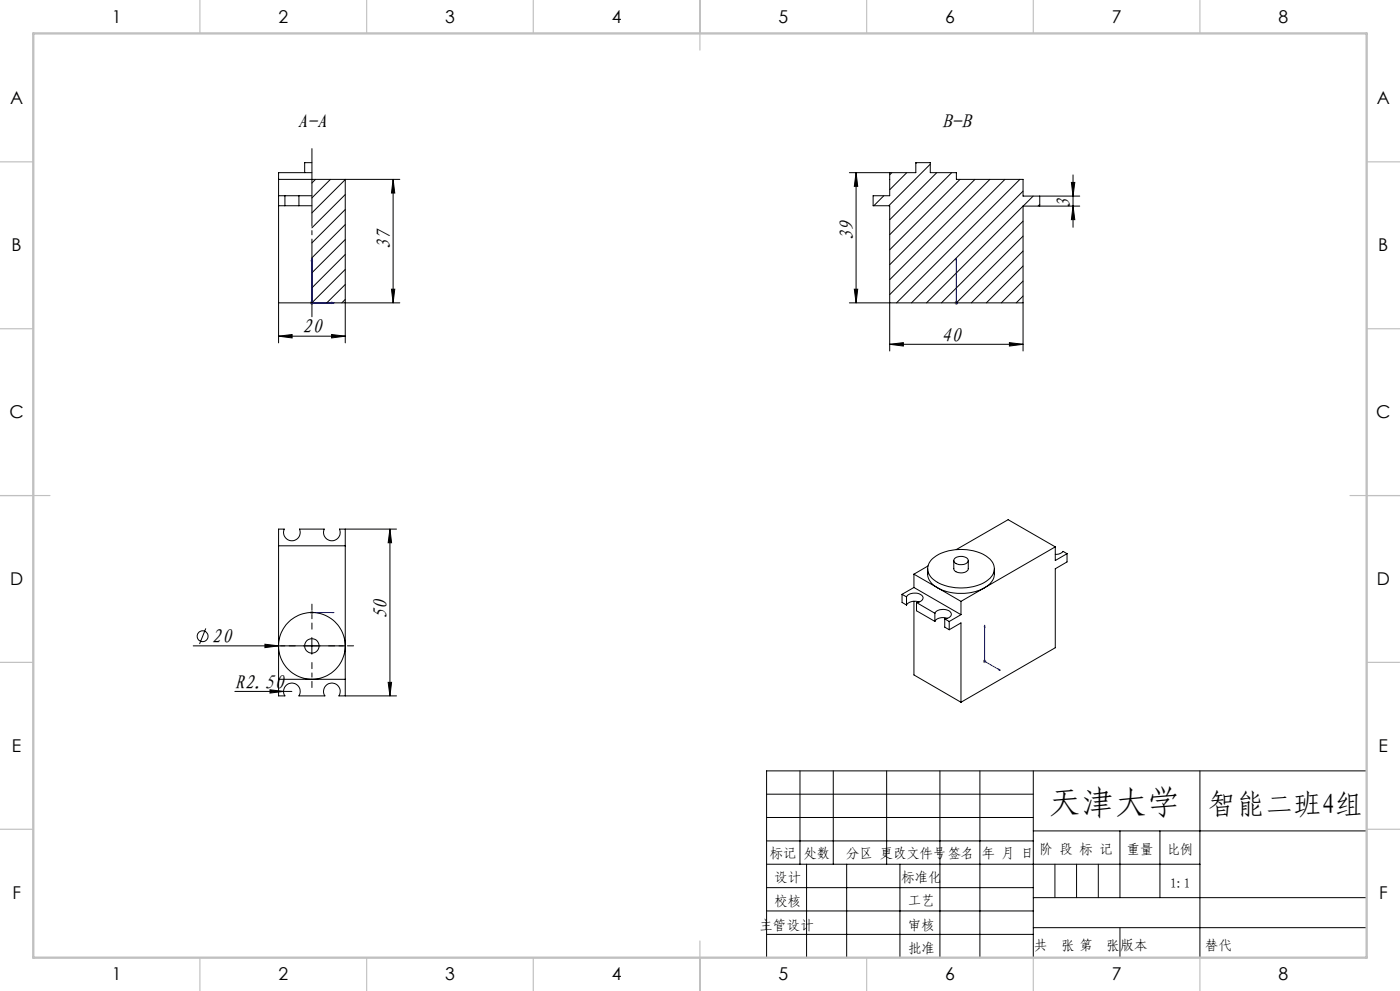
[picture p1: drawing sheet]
<svg xmlns="http://www.w3.org/2000/svg" width="420mm" height="297mm" viewBox="0 0 420 297" stroke-linecap="round" stroke-linejoin="round" font-family="sans-serif">
<g fill="none" stroke="#000" stroke-width=".3">
<path d="M103.6 53.8h16.3M117.9 53.8l.5 4.1h-1zM117.9 53.8v37M254.8 51.7h12.1M256.8 51.7l.5 4.1h-1zM256.8 51.7v39.1M311.9 58.8h12M321.4 54.7h1l-.5 4.1zM321.9 52.4v15.7M311.9 61.8h12M321.9 61.8l.5 4h-1zM83.6 90.8v12"/>
<path d="M117.4 86.7h1l-.5 4.1zM119.9 90.8h-16.3v12M254.8 90.8h12.1v14.4M256.3 86.7h1l-.5 4.1zM306.9 90.8v14.4M83.6 100.7l4-.4v1zM83.6 100.7h20M99.5 100.3l4.1 .4-4.1 .6zM266.9 103.2l4.1-.5v1zM266.9 103.2h40M302.8 102.7l4.1 .5-4.1 .5zM103.6 158.6h15.4"/>
<path d="M117 158.6v50M117 158.6l.5 4.1h-1zM58 193.6h45.6M61.7 188.3l-1.8 4.7M79.5 193.1l4.1 .5-4.1 .5zM93.6 191.1v5M70.4 207.2h17.2M81 206.7l4.1 .5-4.1 .5zM103.6 208.6h15.4M116.5 204.5h1l-.5 4.1zM230 238h80M240 231v28"/>
<path d="M250 231v28M266 231v28M282 231v56M294 231v56M310 231v56M360 231v56M410 231h-180v56M230 245h80M230 252h80M230 259h130M242 259v28M254 259v28"/>
<path d="M270 259v28M310 249h100M336 249v20M348 249v20M230 266h80M230 273h80M310 269h100M310 278h100M230 280h80"/>
<circle cx="60.8" cy="190.7" r="1.62"/>
</g>
<g fill="none" stroke="#00f" stroke-width=".3">
<path d="M93.6 77.5l.1 .6h-.3zM93.6 77.5v13.3h6.6M286.9 77.5v.6v-.6M286.9 77.5v13.3M99.6 90.6l.6 .2-.6 .1zM286.9 90.6v.3zM286.9 90.8h.1M93.4 183.6h.3zM93.6 183.6h.1M93.6 183.6h6.6M100.2 183.6h-.6h.6M295.4 187.4l.1 .6-.2-.1z"/>
<path d="M295.4 187.4v10.8l4.7 2.7M299.6 200.5l.5 .4-.5-.1z"/>
</g>
<g fill="none" stroke="#808080" stroke-width=".3">
<path d="M93.1 90.8h1M93.2 90.4l.7 .7M93.6 90.3v1M93.9 90.4l-.7 .7M286.4 90.8h1M286.6 90.4l.7 .7M286.9 90.3v1M287.3 90.4l-.7 .7M93.1 183.6h1M93.2 183.2l.7 .7M93.6 183.1v1M93.9 183.2l-.7 .7"/>
<path d="M294.9 198.2h1M295 197.8l.7 .8M295.4 197.7v1M295.7 197.8l-.7 .8"/>
</g>
<path d="M93.6 94.9v-50.4" fill="none" stroke="#000" stroke-width=".3" stroke-dasharray="30.5 1.3 1.3 1.3" stroke-dashoffset="7.2"/>
<path d="M88.6 193.6h-7.5M93.6 188.6v-7.5M93.6 198.6v7.5M98.6 193.6h7.5" fill="none" stroke="#000" stroke-width=".3" stroke-dasharray="30.5 1.3 1.3 1.3" stroke-dashoffset="28.6"/>
<path d="M316.5 259v10M323 259v10M329.5 259v10M336 278v9" fill="none" stroke="#0a0605" stroke-width=".3"/>
<g fill="none" stroke="#c0c0c0" stroke-width=".35">
<path d="M60 0v10M110 0v10M160 0v10M210 0v15M260 0v10M310 0v10M360 0v10M0 48.5h10M410 48.5h10M0 98.5h10M410 98.5h10M0 148.5h15"/>
<path d="M405 148.5h15M0 198.5h10M410 198.5h10M0 248.5h10M410 248.5h10M60 287v10M110 287v10M160 287v10M210 282v15M260 287v10M310 287v10M360 287v10"/>
</g>
<path d="M10 10h400v277h-400z" fill="none" stroke="#c0c0c0" stroke-width=".7"/>
<g fill="#00f">
<path d="M299.6 200.5l.5 .4-.5-.1zM295.4 187.4l.1 .6-.2-.1zM99.6 183.6h.6zM93.4 183.6h.3z"/>
<path d="M286.9 90.6v.3zM286.9 77.5v.6zM286.9 90.6v.3zM286.9 77.5v.6z"/>
<path d="M99.6 90.6l.6 .2-.6 .1zM93.6 77.5l.1 .6h-.3zM99.6 90.6l.6 .2-.6 .1zM93.6 77.5l.1 .6h-.3z"/>
</g>
<g fill="#000">
<path d="M79.5 193.1l4.1 .5-4.1 .5zM81 206.7l4.1 .5-4.1 .5z"/>
<path d="M321.4 54.7h1l-.5 4.1zM321.9 61.8l.5 4h-1zM256.8 51.7l.5 4.1h-1zM256.3 86.7h1l-.5 4.1z"/>
<path d="M117.4 86.7h1l-.5 4.1zM117.9 53.8l.5 4.1h-1z"/>
<path d="M83.6 100.7l4-.4v1zM99.5 100.3l4.1 .4-4.1 .6zM266.9 103.2l4.1-.5v1zM302.8 102.7l4.1 .5-4.1 .5z"/>
<path d="M116.5 204.5h1l-.5 4.1zM117 158.6l.5 4.1h-1z"/>
</g>
<g fill="none" stroke="#000" stroke-width=".3">
<path d="M83.6 58.7h1.9M85.5 58.7h4.2M85.5 58.7v3M89.7 58.7v3M89.7 58.7h3.9M93.6 51.7h-10v39.1h20v-37h-20M93.6 48.8h-2.2v2.9M94.7 53.8l-1.1 1.1M99.1 53.8l-5.5 5.5M103.6 53.8l-10 10M103.6 58.3l-10 10M265.1 58.7l-3 3"/>
<path d="M266.9 51.7h7.8v-2.9h4.4v2.9h7.8v2.1h20v5h5v3h-5v29h-40v-29.1h-5v-3h5zM267.5 51.7l-.6 .7M272 51.7l-5.1 5.2M275 48.8l-.3 .2M279.1 49.2l-12.5 12.5M281 51.7l-14.1 14.2M285.5 51.7l-18.6 18.6M288 53.8l-21.1 21.1M292.5 53.8l-25.6 25.5M297 53.8l-30.1 30M301.5 53.8l-34.6 34.5M306 53.8l-37 37"/>
<path d="M306.9 57.3l-33.5 33.5M310 58.8l-32 32M83.6 61.7h1.9M85.5 61.7h4.2M89.7 61.7h3.9M103.6 62.8l-10 10M103.6 67.3l-10 10M103.6 71.8l-10 10M103.6 76.3l-10 10M306.9 66.3l-24.5 24.5M306.9 70.8l-20 20M306.9 75.2l-15.5 15.6"/>
<path d="M306.9 79.7l-11 11.1M311.9 61.3l-.5 .5M103.6 80.7l-10 10.1M103.6 85.3l-5.6 5.5M103.6 89.7l-1 1.1M306.9 84.2l-6.5 6.6M306.9 88.7l-2 2.1M83.6 158.6h1.7a2.5 2.5 0 0 0 2.3 3.5 2.5 2.5 0 0 0 2.3-3.5h7.4a2.5 2.5 0 0 0 2.3 3.5 2.5 2.5 0 0 0 2.2-3.5h1.8v50h-1.9a2.5 2.5 0 0 0-2.1-3.9 2.5 2.5 0 0 0-2.1 3.9h-7.8a2.5 2.5 0 0 0-2.1-3.9 2.5 2.5 0 0 0-2.1 3.9h-1.9zM83.6 163.6h20M270.6 178.1l1.4 .8M270.6 178.1v2.4l1.4 .8M272 178.9a3.2 3.2 0 0 1 4.9 .1 1.67 1.67 0 0 1-1.9 1.6"/>
<path d="M272 178.9v2.4M274.2 176.1l-3.6 2M274.2 176.1l14.1 8.1M274.2 172.1v4M274.2 172.1l7 4M278.3 170.4v1.7a4.9 4.9 0 0 0 2.9 4M278.4 169.6l-4.2 2.5M279.6 167.6a14.6 14.6 0 0 1 13.6-2.2 6.6 6.6 0 0 1 5.1 4.8 5.7 5.7 0 0 1-4.5 5.1 14.9 14.9 0 0 1-13.9-1.7 3.8 3.8 0 0 1-.3-6zM281.2 176.1a15.6 15.6 0 0 0 14.2 0M281.2 176.1l7.1 4.1M286.1 168v2.4a2.54 2.54 0 0 0 3.8 .9l.6-.7v-2.6M286.5 167.3a2.9 2.9 0 0 1 3.9 .4 1.71 1.71 0 0 1-2.2 1.5 1.55 1.55 0 0 1-2-1.5z"/>
<path d="M295.4 176.1l-7.1 4.1M298.3 170.4v1.7a4.9 4.9 0 0 1-2.9 4M316.6 163.9l-21.2 12.2M316.6 163.9v4.1l3.5-2.1M316.6 163.9l-14.2-8.2-15.5 9M320.1 165.9l-1.2-.7a2.71 2.71 0 0 1-2.3 1M320.1 165.9v2.5l-3.5 2.1v23.6l-28.3 16.4M274.2 180.2v22.1l14.1 8.2M275 180.6l5.5 3.2M275 180.6v2.5l5.5 3.1M275.7 180.4l-.2-.1a3.2 3.2 0 0 0-3.5 1M280.5 183.8a3.1 3.1 0 0 1 4.9 .1 1.67 1.67 0 0 1-2 1.6"/>
<path d="M280.5 183.8v2.4M283.4 185.5l1.4 .8M283.4 185.5v2.5l1.4 .7M284.2 185.3l-.2-.1a3.1 3.1 0 0 0-3.5 1M284.8 188.7l3.5-2v23.8M284.8 186.3v2.4M288.3 180.2v4M288.3 184.2l-3.5 2.1M83.6 203.6h20"/>
<circle cx="93.6" cy="193.6" r="2.16"/>
<circle cx="93.6" cy="193.6" r="10"/>
</g>
<text font-size="9.9" x="314.6" y="243.9">天津大学</text>
<text font-size="8.5" x="362.6" y="243.9">智能二班4组</text>
<g font-size="6">
<text x="89.2" y="38.4">A-A</text>
<text x="282.6" y="38.3">B-B</text>
<text x="321.1" y="62.5" transform="rotate(-90 321.1 62.5)">3</text>
<text x="117.1" y="74.8" transform="rotate(-90 117.1 74.8)">37</text>
<text x="256" y="72.2" transform="rotate(-90 256 72.2)">39</text>
<text x="90.7" y="99.9">20</text>
<text x="282.3" y="102.4">40</text>
<text x="116.2" y="185.6" transform="rotate(-90 116.2 185.6)">50</text>
<text x="63.5" y="192.8">20</text>
<text x="70.5" y="206.5">R2.50</text>
</g>
<g font-size="5.3">
<text x="33.5" y="6.8">1</text>
<text x="83.5" y="6.8">2</text>
<text x="133.5" y="6.8">3</text>
<text x="183.5" y="6.8">4</text>
<text x="233.5" y="6.8">5</text>
<text x="283.5" y="6.8">6</text>
<text x="333.5" y="6.8">7</text>
<text x="383.5" y="6.8">8</text>
<text x="3" y="31.1">A</text>
<text x="413" y="31.1">A</text>
<text x="3.5" y="75.3">B</text>
<text x="413.5" y="75.3">B</text>
<text x="2.8" y="125.3">C</text>
<text x="412.8" y="125.3">C</text>
<text x="3" y="175.3">D</text>
<text x="413" y="175.3">D</text>
<text x="3.6" y="225.3">E</text>
<text x="413.6" y="225.3">E</text>
<text x="3.7" y="269.6">F</text>
<text x="413.7" y="269.6">F</text>
<text x="33.5" y="293.8">1</text>
<text x="83.5" y="293.8">2</text>
<text x="133.5" y="293.8">3</text>
<text x="183.5" y="293.8">4</text>
<text x="233.5" y="293.8">5</text>
<text x="283.5" y="293.8">6</text>
<text x="333.5" y="293.8">7</text>
<text x="383.5" y="293.8">8</text>
</g>
<g font-size="4.1">
<text x="230.9" y="257.2">标记</text>
<text x="241.1" y="257.2">处数</text>
<text x="253.9" y="257.2">分区 更改文件号签名</text>
<text x="294.5" y="257.2">年 月 日</text>
<text x="311.8" y="255.9">阶 段 标 记</text>
<text x="338" y="255.9">重量</text>
<text x="350.2" y="255.9">比例</text>
<text x="232.3" y="264.2">设计</text>
<text x="270.4" y="264.2">标准化</text>
<text x="351.1" y="266">1:1</text>
<text x="232.3" y="271.4">校核</text>
<text x="272.4" y="271.3">工艺</text>
<text x="227.9" y="278.6">主管设计</text>
<text x="272.4" y="278.6">审核</text>
<text x="272.4" y="285.5">批准</text>
<text x="310.3" y="284.7">共</text>
<text x="318.4" y="284.7">张 第</text>
<text x="331.9" y="284.7">张</text>
<text x="336.1" y="284.7">版本</text>
</g>
<text font-size="4.1" fill="#0a0605" x="361.6" y="284.7">替代</text>
</svg>
